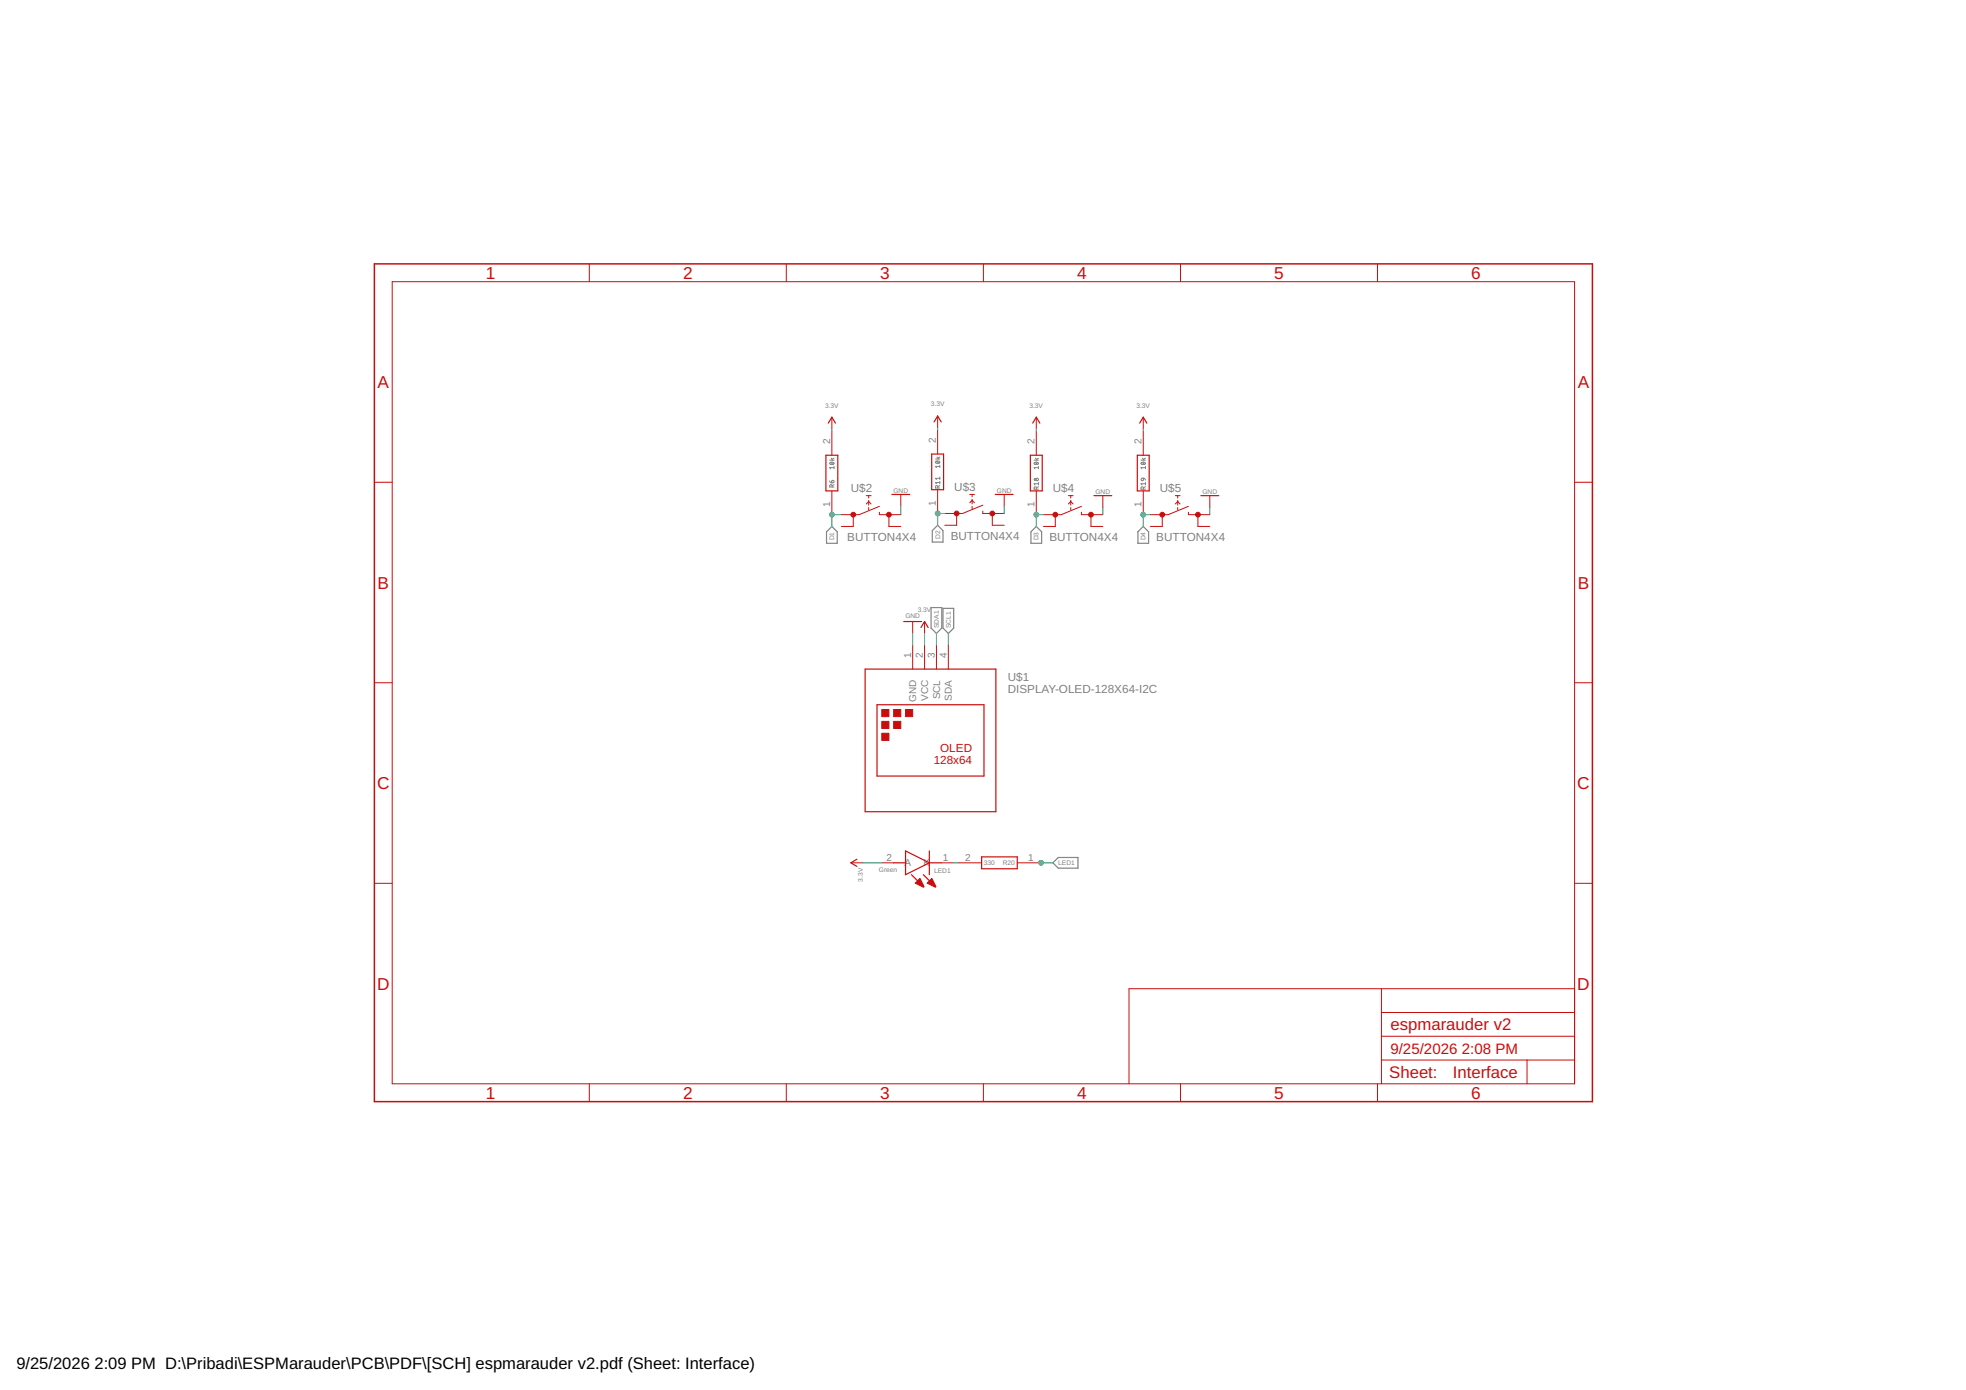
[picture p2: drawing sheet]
<svg xmlns="http://www.w3.org/2000/svg" width="420mm" height="297mm" viewBox="0 0 420 297" stroke-linecap="round" stroke-linejoin="round" font-family="sans-serif">
<g fill="none" stroke="#808080" stroke-width=".21">
<path d="M177.3 98.3h.9M177.4 98.9a.5 .5 0 0 1 .8 .2 .49 .49 0 0 1-.5 .2 .49 .49 0 0 1-.3-.4zM177.5 98.8l.6 .4M177.6 97.9l.3 .4M178.2 99.9h-.9l.2 .3M178.2 99.7v.5M178.2 97.9l-.4 .2M199.9 98.1h1M200 98.7a.5 .5 0 0 1 .8 .2 .49 .49 0 0 1-.5 .1 .49 .49 0 0 1-.3-.3zM200.1 98.6l.5 .4M200.2 97.7l.3 .4M200.9 99.7h-1l.2 .2"/>
<path d="M200.9 99.4v.5M200.9 97.7l-.5 .2M221 98.3h.9M221 98.9a.49 .49 0 0 1 .5-.2 .49 .49 0 0 1 .4 .4 .5 .5 0 0 1-.9-.2zM221.2 98.8l.5 .4M221.3 97.9l.3 .4M221.9 99.9h-.9l.2 .3M221.9 99.7v.5M221.9 97.9l-.4 .2M243.8 98.3h1M243.9 98.9a.49 .49 0 0 1 .5-.2 .49 .49 0 0 1 .4 .4 .49 .49 0 0 1-.6 .2 .49 .49 0 0 1-.3-.4zM244.1 98.8l.5 .4"/>
<path d="M244.2 97.9l.3 .4M244.8 99.9h-1l.3 .3M244.8 99.7v.5M244.8 97.9l-.5 .2M177.3 102.8l.1 .3 .3 .1M177.8 104.1l-.1-.5h-.3l-.1 .5h.9M177.9 102.7l-.1 .1-.1 .4M177.9 102.7h.1M178 102.7h.2v.4l-.5 .1M178.2 103.6l-.4 .2M200.4 104.3l-.1-.5h-.3l-.1 .5h1M200.9 101.9v.6"/>
<path d="M200.9 102.8v.6M200.9 103.8l-.5 .2M200.9 103.1h-1l.2 .3M200.9 102.2h-1l.2 .3M221.5 104.5l-.1-.4h-.3l-.1 .4h.9M221.9 103.1v.5M221.9 104l-.4 .2M221.9 103.4h-.9l.2 .2M243.9 102.3l.5-.1v.3a.26 .26 0 0 1-.4 .2 .26 .26 0 0 1-.1-.4zM244.4 104.5l-.1-.3-.4-.1-.1 .4h1M244.4 102.2l.3 .1 .1 .3M244.8 103.1v.5"/>
<path d="M244.8 103.4h-1l.3 .2M244.8 104l-.4 .2"/>
<circle cx="221.2" cy="102.5" r=".2"/>
<circle cx="221.7" cy="102.4" r=".26"/>
</g>
<path d="M177.8 112.5l1.1 1.1v2.5h-2.3v-2.5zM200.4 112.2l1.1 1.2v2.4h-2.3v-2.4zM220.3 113.6l1.2-1.1 1.1 1.1v2.5h-2.3zM243.2 113.6l1.1-1.1 1.2 1.1v2.5h-2.3zM199 129.8h2.3v4.4l-1.2 1.2-1.1-1.2zM201.5 130h2.3v4.2l-1.1 1.2-1.2-1.2zM225 184.4l1.2-1.2h4.2v2.3h-4.2z" fill="none" stroke="#808080" stroke-width=".25"/>
<g fill="none" stroke="#c90d0c" stroke-width=".21">
<path d="M125.9 56.4v3.8M168 56.4v3.8M210.2 56.4v3.8M252.3 56.4v3.8M294.4 56.4v3.8M83.8 60.2h252.7v171.4h-252.7zM177.8 89.2v2.5M177.8 92.2v5.1M200.4 88.9v2.5M200.4 91.9v5.1M221.5 89.2v2.5M221.5 92.2v5.1"/>
<path d="M244.3 89.2v2.5M244.3 92.2v5.1M80 103.1h3.8M177.8 104.9v5.1M182.4 110v2.5h-2.6M185.1 105.9h1.1M185.1 107.7l.6-.5 .5 .5M185.7 105.9v.5M185.7 106.9v1M185.7 108.5v.5M187.9 108.2l-4.3 1.8h-3.8M187.9 109.5v.5h4.6"/>
<path d="M190 110v2.5h2.5M192.5 105.7v2.5M200.4 104.6v5.1M204.4 109.7v2.5h-2.5M207.2 105.7h1.1M207.2 107.4l.6-.5 .5 .5M207.8 105.7v.5M207.8 106.7v1M207.8 108.2v.5M210 107.9l-4.3 1.8h-3.8M210 109.2v.5h4.6M212.1 109.7v2.5h2.5"/>
<path d="M214.6 105.7v2.5M221.5 104.9v5.1M225.5 110v2.5h-2.5M228.3 105.9h1M228.3 107.7l.5-.5 .5 .5M228.8 105.9v.5M228.8 106.9v1M228.8 108.5v.5M231.1 108.2l-4.3 1.8h-3.8M231.1 109.5v.5h4.6M233.2 110v2.5h2.5M235.7 105.9v2.6"/>
<path d="M244.3 104.9v5.1M248.4 110v2.5h-2.5M251.2 105.9h1M251.2 107.7l.5-.5 .5 .5M251.7 105.9v.5M251.7 106.9v1M251.7 108.5v.5M254 108.2l-4.3 1.8h-3.8M254 109.5v.5h4.6M256 110v2.5h2.6M258.6 105.9v2.6M336.5 103.1h3.8"/>
<path d="M195.1 132.8v2.6M195.1 137.9v5.1M197.6 132.8v2.6M197.6 137.9v5.1M200.1 137.9v5.1M202.7 137.9v5.1M80 145.9h3.8M336.5 145.9h3.8M80 188.8h3.8M181.8 184.4h2.6M188.4 184.4h2.6M201.1 184.4h2.6"/>
<path d="M204.7 184.4h5.1M217.4 184.4h5.1M336.5 188.8h3.8M295.2 211.3v20.3M295.2 216.4h41.3M336.5 211.3h-95.2v20.3M125.9 231.6v3.8M168 231.6v3.8M210.2 231.6v3.8M252.3 231.6v3.8M294.4 231.6v3.8M295.2 226.5h41.3"/>
<path d="M295.2 221.4h41.3M326.3 226.5v5.1"/>
</g>
<path d="M80 56.4h260.3v179h-260.3z" fill="none" stroke="#c90d0c" stroke-width=".32"/>
<g fill="none" stroke="#c90d0c" stroke-width=".25">
<path d="M176.5 97.3h2.5v7.6h-2.5zM177 90.4l.8-1.2 .7 1.2M199.1 97h2.6v7.6h-2.6zM199.6 90.2l.8-1.3 .7 1.3M220.2 97.3h2.5v7.6h-2.5zM220.7 90.4l.8-1.2 .7 1.2M243.1 97.3h2.5v7.6h-2.5zM243.6 90.4l.7-1.2 .8 1.2M190.6 105.7h3.8M212.7 105.7h3.8M233.8 105.9h3.8M256.6 105.9h3.9"/>
<path d="M193.1 132.8h3.9M196.8 134.1l.8-1.3 .8 1.3M184.9 143h27.9v30.5h-27.9zM187.4 150.6h22.9v15.2h-22.9zM183.1 183.6l-1.3 .8 1.3 .7M191 184.4h2.5M193.5 181.8l5.1 2.6-5.1 2.5zM194.8 186.9l2.5 2.6M197.3 186.9l2.6 2.6M198.6 181.8v5.1M198.6 184.4h2.5M209.8 183.1h7.6v2.6h-7.6z"/>
</g>
<g fill="#c90d0c" stroke="#c90d0c" stroke-width=".21">
<path d="M188.4 151.6h1.6v1.5h-1.6z"/>
<path d="M191 151.6h1.5v1.5h-1.5z"/>
<path d="M188.4 154.2h1.6v1.5h-1.6z"/>
<path d="M193.5 151.6h1.6v1.5h-1.6z"/>
<path d="M188.4 156.7h1.6v1.5h-1.6z"/>
<path d="M191 154.2h1.5v1.5h-1.5z"/>
</g>
<g fill="#c90d0c" stroke="#c90d0c" stroke-width=".21">
<path d="M198.1 188.7l1-1 .9 1.8-.1 .1z" fill-rule="evenodd"/>
<path d="M195.6 188.7l1-1 .9 1.8-.1 .1z" fill-rule="evenodd"/>
<circle cx="182.4" cy="110" r=".51"/>
<circle cx="190" cy="110" r=".51"/>
<circle cx="204.4" cy="109.7" r=".51"/>
<circle cx="212.1" cy="109.7" r=".51"/>
<circle cx="225.5" cy="110" r=".51"/>
<circle cx="233.2" cy="110" r=".51"/>
<circle cx="248.4" cy="110" r=".51"/>
<circle cx="256" cy="110" r=".51"/>
</g>
<g fill="none" stroke="#0dab76" stroke-width=".21">
<path d="M177.8 91.7v.5M200.4 91.4v.5M221.5 91.7v.5M244.3 91.7v.5M179.8 110h-2v2.5M192.5 108.2v1.8M201.9 109.7h-1.5v2.5M214.6 108.2v1.5M223 110h-1.5v2.5M235.7 108.5v1.5M245.9 110h-1.6v2.5M258.6 108.5v1.5"/>
<path d="M195.1 135.4v2.5M197.6 135.4v2.5M200.1 135.4v2.5M202.7 135.4v2.5M184.4 184.4h4M203.7 184.4h1M222.5 184.4h2.5"/>
</g>
<g fill="#0dab76" stroke="#0dab76" stroke-width=".21">
<circle cx="177.8" cy="110" r=".51"/>
<circle cx="200.4" cy="109.7" r=".51"/>
<circle cx="221.5" cy="110" r=".51"/>
<circle cx="244.3" cy="110" r=".51"/>
<circle cx="222.5" cy="184.4" r=".51"/>
</g>
<g font-size="3.7" fill="#c90d0c">
<text x="103.9" y="59.6">1</text>
<text x="146" y="59.6">2</text>
<text x="188.1" y="59.6">3</text>
<text x="230.2" y="59.6">4</text>
<text x="272.3" y="59.6">5</text>
<text x="314.4" y="59.6">6</text>
<text x="80.7" y="82.9">A</text>
<text x="337.2" y="82.9">A</text>
<text x="80.7" y="125.8">B</text>
<text x="337.2" y="125.8">B</text>
<text x="80.6" y="168.6">C</text>
<text x="337.1" y="168.6">C</text>
<text x="80.6" y="211.5">D</text>
<text x="337.1" y="211.5">D</text>
<text x="103.9" y="234.8">1</text>
<text x="146" y="234.8">2</text>
<text x="188.1" y="234.8">3</text>
<text x="230.2" y="234.8">4</text>
<text x="272.3" y="234.8">5</text>
<text x="314.4" y="234.8">6</text>
</g>
<g font-size="3.6" fill="#c90d0c">
<text x="297.1" y="220.2">espmarauder v2</text>
<text x="296.9" y="230.5">Sheet:</text>
<text x="310.5" y="230.3">Interface</text>
</g>
<g font-size="3.5">
<text x="3.5" y="292.5">9/25/2026</text>
<text x="20.2" y="292.5">2:09 PM D:\Pribadi\ESPMarauder\PCB\PDF\[SCH] espmarauder v2.pdf (Sheet: Interface)</text>
</g>
<g font-size="3.2" fill="#c90d0c">
<text x="297.1" y="225.3">9/25/2026</text>
<text x="312.4" y="225.3">2:08 PM</text>
</g>
<g font-size="2.5" fill="#808080">
<text x="181.8" y="105.1">U$2</text>
<text x="203.9" y="104.9">U$3</text>
<text x="225" y="105.1">U$4</text>
<text x="247.9" y="105.1">U$5</text>
<text x="181.1" y="115.6">BUTTON4X4</text>
<text x="203.2" y="115.3">BUTTON4X4</text>
<text x="224.3" y="115.6">BUTTON4X4</text>
<text x="247.1" y="115.6">BUTTON4X4</text>
<text x="215.4" y="148.1">DISPLAY-OLED-128X64-I2C</text>
<text x="215.4" y="145.5">U$1</text>
</g>
<g font-size="2.5" fill="#c90d0c">
<text x="200.9" y="160.8">OLED</text>
<text x="199.5" y="163.3">128x64</text>
</g>
<g font-size="2.1" fill="#808080">
<text x="177.4" y="94.9" transform="rotate(-90 177.4 94.9)">2</text>
<text x="200" y="94.7" transform="rotate(-90 200 94.7)">2</text>
<text x="221.1" y="94.9" transform="rotate(-90 221.1 94.9)">2</text>
<text x="244" y="94.9" transform="rotate(-90 244 94.9)">2</text>
<text x="177.4" y="108.4" transform="rotate(-90 177.4 108.4)">1</text>
<text x="200" y="108.2" transform="rotate(-90 200 108.2)">1</text>
<text x="221.1" y="108.4" transform="rotate(-90 221.1 108.4)">1</text>
<text x="244" y="108.4" transform="rotate(-90 244 108.4)">1</text>
<text x="194.7" y="140.6" transform="rotate(-90 194.7 140.6)">1</text>
<text x="197.2" y="140.6" transform="rotate(-90 197.2 140.6)">2</text>
<text x="199.8" y="140.6" transform="rotate(-90 199.8 140.6)">3</text>
<text x="202.3" y="140.6" transform="rotate(-90 202.3 140.6)">4</text>
<text x="198.4" y="149.8" transform="rotate(-90 198.4 149.8)">VCC</text>
<text x="200.9" y="149.5" transform="rotate(-90 200.9 149.5)">SCL</text>
<text x="203.4" y="149.7" transform="rotate(-90 203.4 149.7)">SDA</text>
<text x="195.8" y="150.1" transform="rotate(-90 195.8 150.1)">GND</text>
<text x="189.4" y="184">2</text>
<text x="193.3" y="185.1">A</text>
<text x="197.4" y="185.1">K</text>
<text x="201.5" y="184">1</text>
<text x="206.3" y="184">2</text>
<text x="219.7" y="184">1</text>
</g>
<g font-size="1.4" fill="#808080">
<text x="176.3" y="87.1">3.3V</text>
<text x="198.9" y="86.9">3.3V</text>
<text x="220" y="87.1">3.3V</text>
<text x="242.9" y="87.1">3.3V</text>
<text x="190.9" y="105.4">GND</text>
<text x="213" y="105.4">GND</text>
<text x="234.1" y="105.7">GND</text>
<text x="257" y="105.7">GND</text>
<text x="178.3" y="115.5" transform="rotate(-90 178.3 115.5)">D1</text>
<text x="200.9" y="115.2" transform="rotate(-90 200.9 115.2)">D2</text>
<text x="222" y="115.5" transform="rotate(-90 222 115.5)">D3</text>
<text x="244.8" y="115.5" transform="rotate(-90 244.8 115.5)">D4</text>
<text x="196.1" y="130.8">3.3V</text>
<text x="193.5" y="132.1">GND</text>
<text x="200.6" y="134.2" transform="rotate(-90 200.6 134.2)">SDA1</text>
<text x="203.2" y="134.2" transform="rotate(-90 203.2 134.2)">SCL1</text>
<text x="210.2" y="184.9">330</text>
<text x="214.3" y="184.9">R20</text>
<text x="226.2" y="184.9">LED1</text>
<text x="184.4" y="188.4" transform="rotate(-90 184.4 188.4)">3.3V</text>
<text x="187.8" y="186.4">Green</text>
<text x="199.6" y="186.7">LED1</text>
</g>
</svg>
